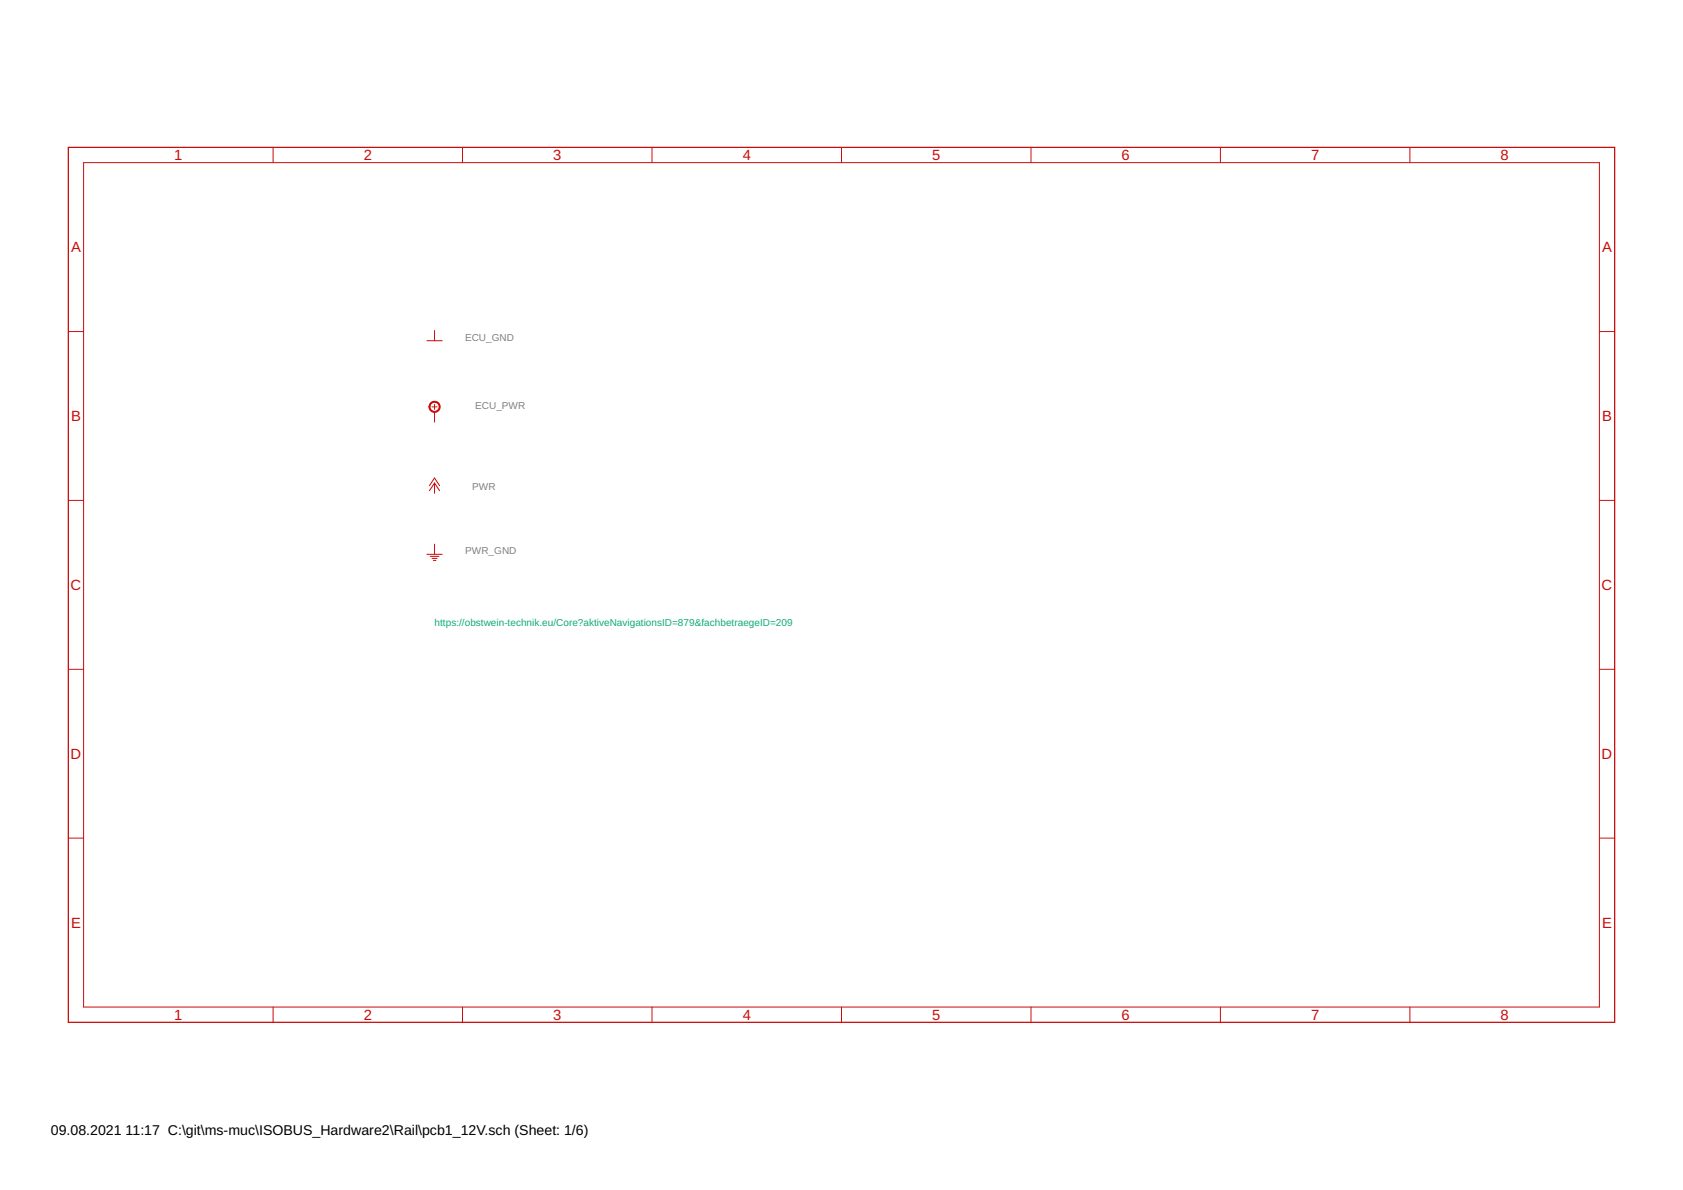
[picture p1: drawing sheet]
<svg xmlns="http://www.w3.org/2000/svg" width="420mm" height="297mm" viewBox="0 0 420 297" stroke-linecap="round" stroke-linejoin="round" font-family="sans-serif">
<path d="M17.1 36.8h386v218.4h-386z" fill="none" stroke="#c90d0c" stroke-width=".32"/>
<g fill="none" stroke="#c90d0c" stroke-width=".25">
<path d="M68.2 36.8v3.8M115.5 36.8v3.8M162.8 36.8v3.8M210.1 36.8v3.8M257.4 36.8v3.8M304.7 36.8v3.8M352 36.8v3.8M20.9 40.6h378.4v210.8h-378.4zM17.1 82.8h3.8M106.6 85h3.8M108.5 82.5v2.5M399.3 82.8h3.8"/>
<path d="M107.8 101.6h1.3M108.5 100.9v1.3M108.5 102.8v2.6M17.1 124.9h3.8M106.6 138.4h3.8M107.2 121.2l1.3-1.9 1.2 1.9M107.4 138.9h2.2M107.9 139.4h1.2M108.2 139.9h.6M108.5 120.6v2.5M108.5 135.8v2.6M108.5 120.6l1.2 1.9"/>
<path d="M108.5 120.6l-1.3 1.9M399.3 124.9h3.8M17.1 167.1h3.8M399.3 167.1h3.8M17.1 209.2h3.8M399.3 209.2h3.8M68.2 251.4v3.8M115.5 251.4v3.8M162.8 251.4v3.8M210.1 251.4v3.8M257.4 251.4v3.8M304.7 251.4v3.8"/>
<path d="M352 251.4v3.8"/>
</g>
<path d="M107.5 100.6a1.4 1.4 0 0 1 2.2 .2 1.4 1.4 0 0 1-.8 2.1 1.4 1.4 0 0 1-1.8-1.3h.2a1.15 1.15 0 0 1 1.6-1.1 1.15 1.15 0 0 1 .3 1.9 1.15 1.15 0 0 1-1.8-.6l-.1-.2h-.2z" fill-rule="evenodd" fill="#c90d0c" stroke="#c90d0c" stroke-width=".25"/>
<g font-size="3.7" fill="#c90d0c">
<text x="43.5" y="40">1</text>
<text x="90.8" y="40">2</text>
<text x="138.1" y="40">3</text>
<text x="185.4" y="40">4</text>
<text x="232.7" y="40">5</text>
<text x="280" y="40">6</text>
<text x="327.3" y="40">7</text>
<text x="374.6" y="40">8</text>
<text x="17.7" y="63">A</text>
<text x="400" y="63">A</text>
<text x="17.7" y="105.1">B</text>
<text x="400" y="105.1">B</text>
<text x="17.6" y="147.3">C</text>
<text x="399.9" y="147.3">C</text>
<text x="17.6" y="189.4">D</text>
<text x="399.9" y="189.4">D</text>
<text x="17.7" y="231.6">E</text>
<text x="400" y="231.6">E</text>
<text x="43.5" y="254.6">1</text>
<text x="90.8" y="254.6">2</text>
<text x="138.1" y="254.6">3</text>
<text x="185.4" y="254.6">4</text>
<text x="232.7" y="254.6">5</text>
<text x="280" y="254.6">6</text>
<text x="327.3" y="254.6">7</text>
<text x="374.6" y="254.6">8</text>
</g>
<g font-size="3.5">
<text x="12.7" y="283.3">09.08.2021</text>
<text x="31.4" y="283.3">11:17 C:\git\ms-muc\ISOBUS_Hardware2\Rail\pcb1_12V.sch (Sheet: 1/6)</text>
</g>
<g font-size="2.5" fill="#808080">
<text x="116.1" y="85">ECU_GND</text>
<text x="118.6" y="102.2">ECU_PWR</text>
<text x="117.8" y="122.4">PWR</text>
<text x="116.1" y="138.4">PWR_GND</text>
</g>
<text font-size="2.5" fill="#0dab76" x="108.5" y="156.1">https://obstwein-technik.eu/Core?aktiveNavigationsID=879&amp;fachbetraegeID=209</text>
</svg>
